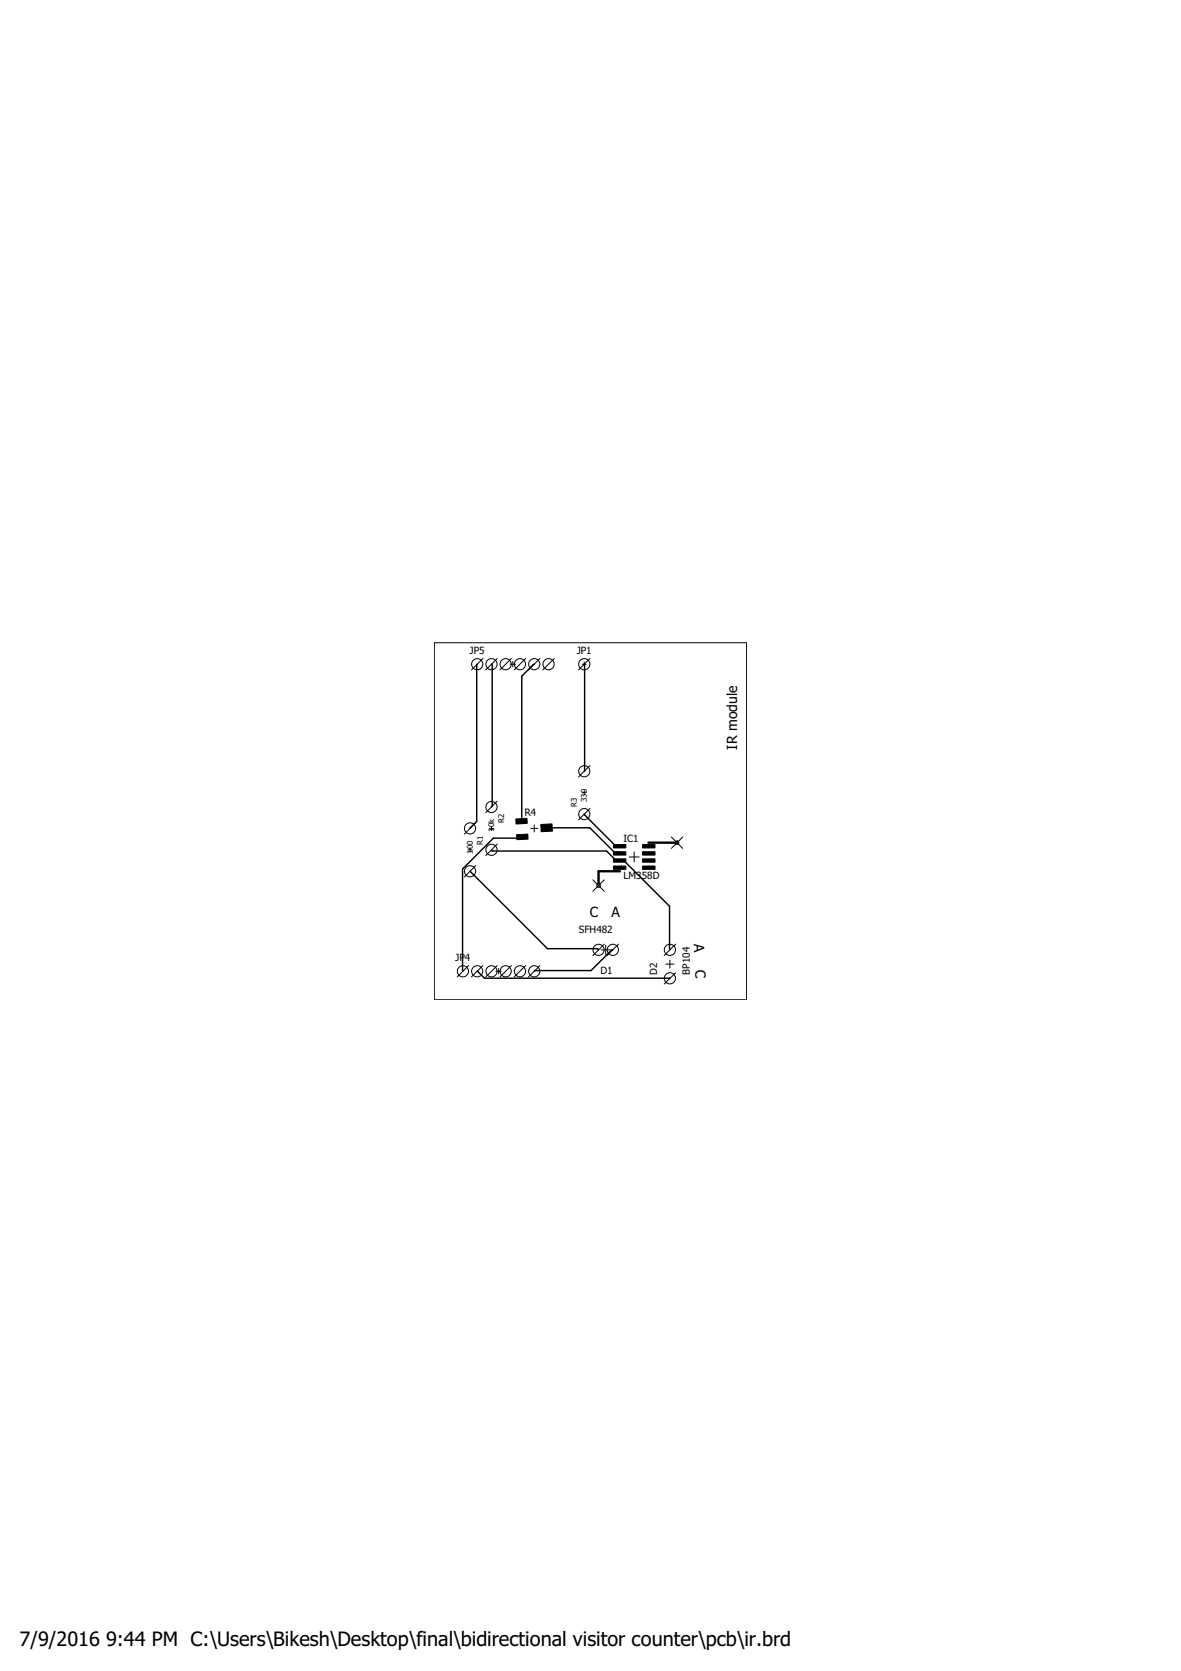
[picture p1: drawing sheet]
<svg xmlns="http://www.w3.org/2000/svg" width="210mm" height="297mm" viewBox="0 0 210 297" stroke-linecap="round" stroke-linejoin="round" font-family="sans-serif">
<path d="M91.7 145.6l2-.1v.9l-2 .1zM91.8 148.4l2-.1 .1 .9-2 .1zM96.1 146.6l2-.1 .1 1.2-2 .1zM109 151.4h2.2v.6h-2.2zM109 150.1h2.2v.6h-2.2zM109 152.7h2.2v.6h-2.2zM109 153.9h2.2v.6h-2.2zM114.2 151.4h2.2v.6h-2.2zM114.2 150.1h2.2v.6h-2.2zM114.2 152.7h2.2v.6h-2.2zM114.2 153.9h2.2v.6h-2.2z" fill="#000" stroke="#000" stroke-width=".18"/>
<path d="M84.8 118.1l-.1 27.9-1.2 1.3M87.4 118.1h.1v25.2l-.1 .1M95 118.1l-2.3 2.1v25.8M103.8 118.1v19M83.5 154.9l13.8 13.7h8.9l.2 .2M87.4 151.1l.1 .2h20.3l1.6 1.6h.7l.2 .2h.7l8 8 .1 7.7M92.8 148.8l-.1 .2h-5l-5.5 5.5 .1 18.2M97.2 147.2h7.6l4.4 4.3h.9v.2M103.8 144.7l5.6 5.6 .7 .1M84.8 172.7l1.3 1.2h33M108.9 168.8l-.2 .1-3.6 3.6h-10.1v.2" fill="none" stroke="#000" stroke-width=".25"/>
<path d="M110.2 154.9h-3.8v2.5M115.3 149.8h5" fill="none" stroke="#000" stroke-width=".42"/>
<g fill="none" stroke="#000" stroke-width=".18">
<path d="M77.2 114.3h55.5v63.4h-55.5zM90.7 118.1h.9M91.1 117.6v1M103.5 118.1h.7M103.8 117.7v.7M83.2 151.1h.7M83.5 150.7v.7M87 147.3h.7M87.4 146.9v.7M94.3 147.3h1.3M95 146.6v1.3M103.5 140.9h.7"/>
<path d="M103.8 140.5v.8M111.8 152.3h1.8M112.7 151.4v1.8M88.1 172.7h1M88.6 172.2v.9M106.8 168.8h1.7M107.7 168v1.7M118.3 171.4h1.5M119.1 170.7v1.4"/>
<circle cx="106.4" cy="157.4" r=".3"/>
</g>
<circle cx="106.4" cy="157.4" r=".3" fill="#fff" stroke="#000" stroke-width=".18"/>
<circle cx="120.3" cy="149.8" r=".3" fill="none" stroke="#000" stroke-width=".18"/>
<circle cx="120.3" cy="149.8" r=".3" fill="#fff" stroke="#000" stroke-width=".18"/>
<g fill="none" stroke="#000" stroke-width=".18">
<path d="M85.8 117.1l-2 2M88.4 117.1l-2.1 2M90.9 117.1l-2 2M93.4 117.1l-2 2M96 117.1l-2.1 2M98.5 117.1l-2 2M104.9 117.1l-2.1 2M104.9 136.1l-2.1 2M84.6 146.2l-2.1 2.1M84.6 153.9l-2.1 2M88.4 142.4l-2.1 2.1M88.4 150.1l-2.1 2"/>
<path d="M104.9 143.7l-2.1 2M105.4 156.4l2 2M107.4 156.4l-2 2M119.3 148.8l2 2M121.3 148.8l-2 2M83.3 171.6l-2 2.1M85.8 171.6l-2 2.1M88.4 171.6l-2.1 2.1M90.9 171.6l-2 2.1M93.4 171.6l-2 2.1M96 171.6l-2.1 2.1M107.4 167.8l-2 2.1"/>
<path d="M109.9 167.8l-2 2.1M120.1 172.9l-2.1 2M120.1 167.8l-2.1 2.1"/>
<circle cx="84.8" cy="118.1" r=".99"/>
<circle cx="87.4" cy="118.1" r=".99"/>
<circle cx="89.9" cy="118.1" r=".99"/>
<circle cx="92.4" cy="118.1" r=".99"/>
<circle cx="95" cy="118.1" r=".99"/>
<circle cx="97.5" cy="118.1" r=".99"/>
<circle cx="103.8" cy="118.1" r=".99"/>
<circle cx="103.8" cy="137.1" r=".99"/>
<circle cx="83.5" cy="154.9" r=".99"/>
<circle cx="83.5" cy="147.3" r=".99"/>
<circle cx="87.4" cy="143.4" r=".99"/>
<circle cx="87.4" cy="151.1" r=".99"/>
<circle cx="103.8" cy="144.7" r=".99"/>
<circle cx="82.3" cy="172.7" r=".99"/>
<circle cx="84.8" cy="172.7" r=".99"/>
<circle cx="87.4" cy="172.7" r=".99"/>
<circle cx="89.9" cy="172.7" r=".99"/>
<circle cx="92.4" cy="172.7" r=".99"/>
<circle cx="95" cy="172.7" r=".99"/>
<circle cx="106.4" cy="168.8" r=".99"/>
<circle cx="108.9" cy="168.8" r=".99"/>
<circle cx="119.1" cy="168.8" r=".99"/>
<circle cx="119.1" cy="173.9" r=".99"/>
</g>
<g font-size="3.5">
<text x="3.5" y="292.5">7/9/2016</text>
<text x="18.9" y="292.5">9:44 PM C:\Users\Bikesh\Desktop\final\bidirectional visitor counter\pcb\ir.brd</text>
</g>
<g font-size="2.5">
<text x="131" y="133.2" transform="rotate(-90 131 133.2)">IR module</text>
<text x="104.8" y="163">C</text>
<text x="108.7" y="163">A</text>
<text x="123.3" y="167.9" transform="rotate(87 123.3 167.9)">A</text>
<text x="123.6" y="172.5" transform="rotate(87 123.6 172.5)">C</text>
</g>
<g font-size="1.8">
<text x="83.5" y="116.2">JP5</text>
<text x="102.5" y="116.2">JP1</text>
<text x="93.3" y="145.1" transform="rotate(-3 93.3 145.1)">R4</text>
<text x="110.8" y="149.7">IC1</text>
<text x="110.8" y="156.3">LM358D</text>
<text x="102.9" y="165.8">SFH482</text>
<text x="80.9" y="170.8">JP</text>
<text x="82.6" y="170.8">4</text>
<text x="106.7" y="173.2">D1</text>
<text x="116.8" y="173.3" transform="rotate(-90 116.8 173.3)">D2</text>
<text x="122.6" y="173.3" transform="rotate(-90 122.6 173.3)">BP104</text>
</g>
<g font-size="1.4">
<text x="102.5" y="143.5" transform="rotate(-90 102.5 143.5)">R3</text>
<text x="104.3" y="142.5" transform="rotate(-90 104.3 142.5)">330</text>
<text x="87.9" y="147.9" transform="rotate(-90 87.9 147.9)">10k</text>
<text x="89.6" y="146.4" transform="rotate(-90 89.6 146.4)">R2</text>
<text x="84.1" y="151.7" transform="rotate(-90 84.1 151.7)">100</text>
<text x="85.8" y="150.2" transform="rotate(-90 85.8 150.2)">R1</text>
</g>
</svg>
